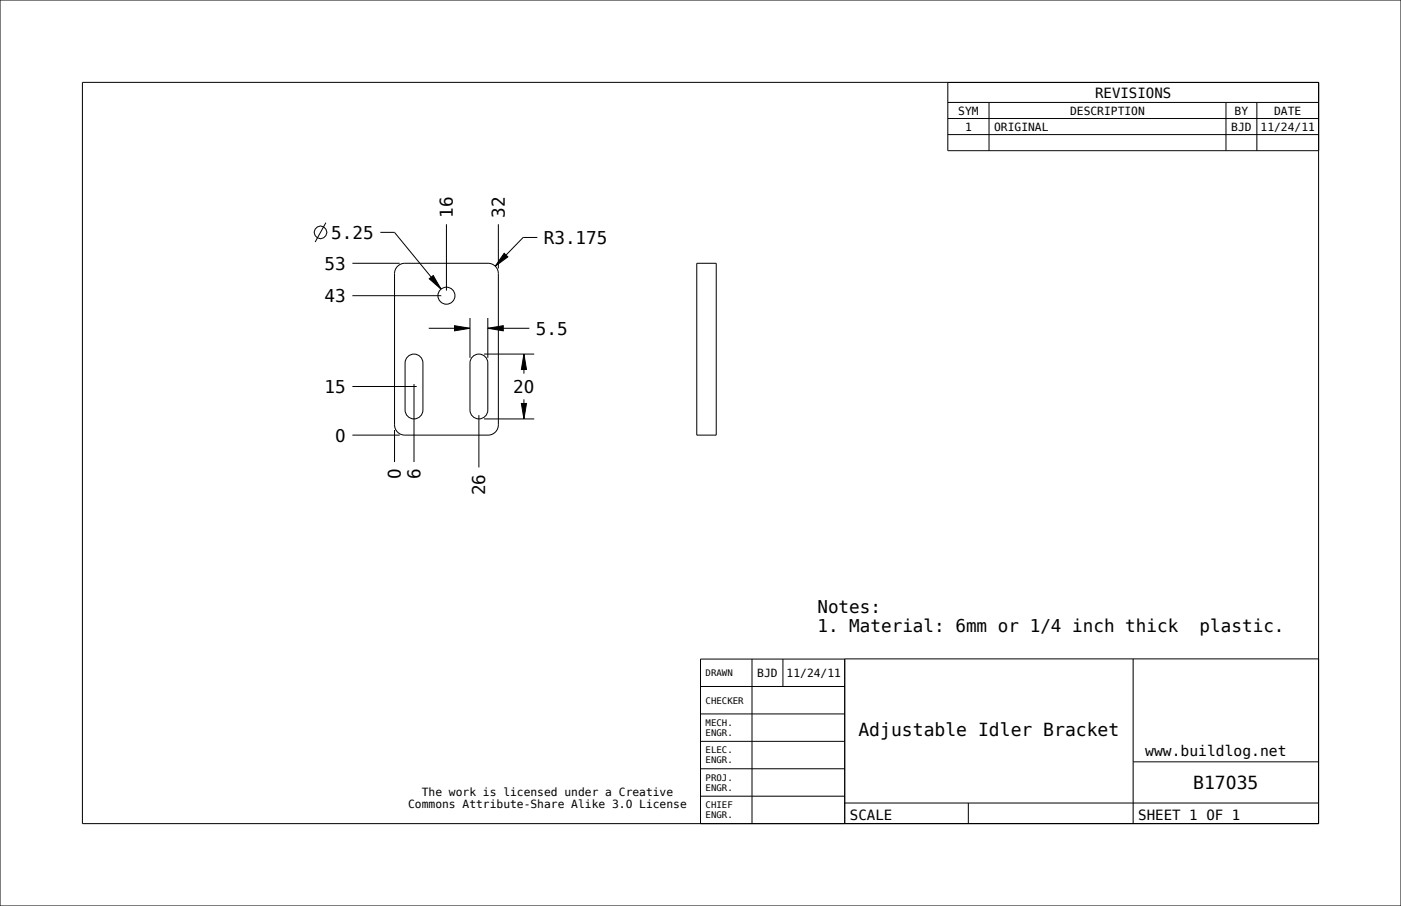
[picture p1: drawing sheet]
<svg xmlns="http://www.w3.org/2000/svg" width="432mm" height="279mm" viewBox="0 0 432 279" stroke-linecap="round" stroke-linejoin="round" font-family="sans-serif">
<path d="M132.3 86l1.2-1 2.4 4.2zM155.4 78.1l1.1 1.1-3.9 2.9zM140.1 100.4l4.7 .8-4.7 .8zM150.3 101.2l4.8-.8v1.6zM161.5 109.2l.8 4.8h-1.6zM160.7 124.4h1.6l-.8 4.8z" fill="#000"/>
<g fill="none" stroke="#000" stroke-width=".31">
<path d="M0 0h431.8v279.4h-431.8zM292.1 31.6h114.3M292.1 36.6h114.3M304.8 31.6v14.9M377.9 31.6v14.9M387.4 31.6v14.9M406.4 25.4v228.6h-381v-228.6h381v21.1h-114.3v-21.1M292.1 41.5h114.3M100.4 68.7l-3.3 5.9M117.2 71.7h4.4l14.3 17.5M137.6 69.2v20.4M153.6 69.2v13.6"/>
<path d="M155.4 78.1l1.1 1.1-3.9 2.9zM165.6 73.2h-4.4l-8.6 8.9M108.6 91.2h27.4M108.6 81.2h14.6M122.5 82.1a3.2 3.2 0 0 1 2.3-.9h25.6a3.2 3.2 0 0 1 3.2 3.2v46.6a3.2 3.2 0 0 1-3.2 3.2h-25.6a3.2 3.2 0 0 1-3.2-3.2v-46.6a3.2 3.2 0 0 1 .9-2.3zM132.3 86l1.2-1 2.4 4.2zM144.8 98.1v12.3M150.3 98.1v12.3M214.8 81.2h5.9v53h-5.9zM108.6 119.2h19.8M125.5 110.2a2.75 2.75 0 0 1 3-.9 2.75 2.75 0 0 1 1.8 2.6v14.5a2.75 2.75 0 0 1-2.7 2.8 2.75 2.75 0 0 1-2.8-2.8v-14.5zM127.6 118.4v24.1"/>
<path d="M132.1 101.2h12.7M140.1 100.4l4.7 .8-4.7 .8zM145.5 110.2a2.75 2.75 0 0 1 3-.9 2.75 2.75 0 0 1 1.8 2.6v14.5a2.75 2.75 0 0 1-2.7 2.8 2.75 2.75 0 0 1-2.8-2.8v-14.5zM149.2 109.2h15.5M150.3 101.2l4.8-.8v1.6zM150.3 101.2h12.8M161.5 109.2l.8 4.8h-1.6zM161.5 109.2v6M108.6 134.2h14.6M121.6 132.6v9.9M147.6 128v16.1M149.2 129.2h15.5"/>
<path d="M160.7 124.4h1.6l-.8 4.8zM161.5 123.2v6M215.9 211.7h44.5M231.8 203.2v50.8M241.3 203.2v8.5M260.4 203.2h-44.5v50.8M349.2 203.2v50.8M406.4 203.2h-146.1l.1 50.8M215.9 237.1h44.5M215.9 228.6h44.5M215.9 220.2h44.5M349.2 234.9h57.2"/>
<path d="M215.9 245.5h44.5M260.3 247.6h146.1M298.4 247.6v6.4"/>
<circle cx="98.7" cy="71.7" r="1.95"/>
<circle cx="137.6" cy="91.2" r="2.63"/>
</g>
<g font-size="5.6">
<text x="264.6" y="226.9">Adjustable Idler Bracket</text>
<text x="367.8" y="243.3">B17035</text>
</g>
<g font-size="5.4">
<text x="139.6" y="67.2" transform="rotate(-90 139.6 67.2)">16</text>
<text x="155.6" y="67.2" transform="rotate(-90 155.6 67.2)">32</text>
<text x="102.1" y="73.6">5.25</text>
<text x="167.6" y="75.2">R3.175</text>
<text x="100.1" y="83.2">53</text>
<text x="100.1" y="93.2">43</text>
<text x="165.1" y="103.2">5.5</text>
<text x="100.1" y="121.2">15</text>
<text x="158.2" y="121.2">20</text>
<text x="103.3" y="136.2">0</text>
<text x="123.6" y="147.8" transform="rotate(-90 123.6 147.8)">0</text>
<text x="129.6" y="147.8" transform="rotate(-90 129.6 147.8)">6</text>
<text x="149.6" y="152.7" transform="rotate(-90 149.6 152.7)">26</text>
<text x="251.9" y="189">Notes:</text>
<text x="251.9" y="195">1. Material: 6mm or 1/4 inch thick</text>
<text x="369.7" y="195">plastic.</text>
</g>
<text font-size="4.5" x="353" y="233">www.buildlog.net</text>
<g font-size="4.3">
<text x="337.5" y="30.1">REVISIONS</text>
<text x="261.9" y="252.8">SCALE</text>
<text x="350.8" y="252.8">SHEET 1 OF 1</text>
</g>
<g font-size="3.5">
<text x="295.3" y="35.3">SYM</text>
<text x="329.8" y="35.3">DESCRIPTION</text>
<text x="380.5" y="35.3">BY</text>
<text x="392.7" y="35.3">DATE</text>
<text x="297.4" y="40.3">1</text>
<text x="306.4" y="40.3">ORIGINAL</text>
<text x="379.5" y="40.3">BJD</text>
<text x="388.5" y="40.3">11/24/11</text>
<text x="233.4" y="208.7">BJD</text>
<text x="242.4" y="208.7">11/24/11</text>
<text x="130" y="245.3">The work is licensed under a Creative</text>
<text x="125.8" y="249.1">Commons Attribute-Share Alike 3.0 License</text>
</g>
<g font-size="2.8">
<text x="217.5" y="208.5">DRAWN</text>
<text x="217.5" y="217">CHECKER</text>
<text x="217.5" y="223.9">MECH.</text>
<text x="217.5" y="226.9">ENGR.</text>
<text x="217.5" y="232.3">ELEC.</text>
<text x="217.5" y="235.4">ENGR.</text>
<text x="217.5" y="240.8">PROJ.</text>
<text x="217.5" y="243.9">ENGR.</text>
<text x="217.5" y="249.3">CHIEF</text>
<text x="217.5" y="252.3">ENGR.</text>
</g>
</svg>
